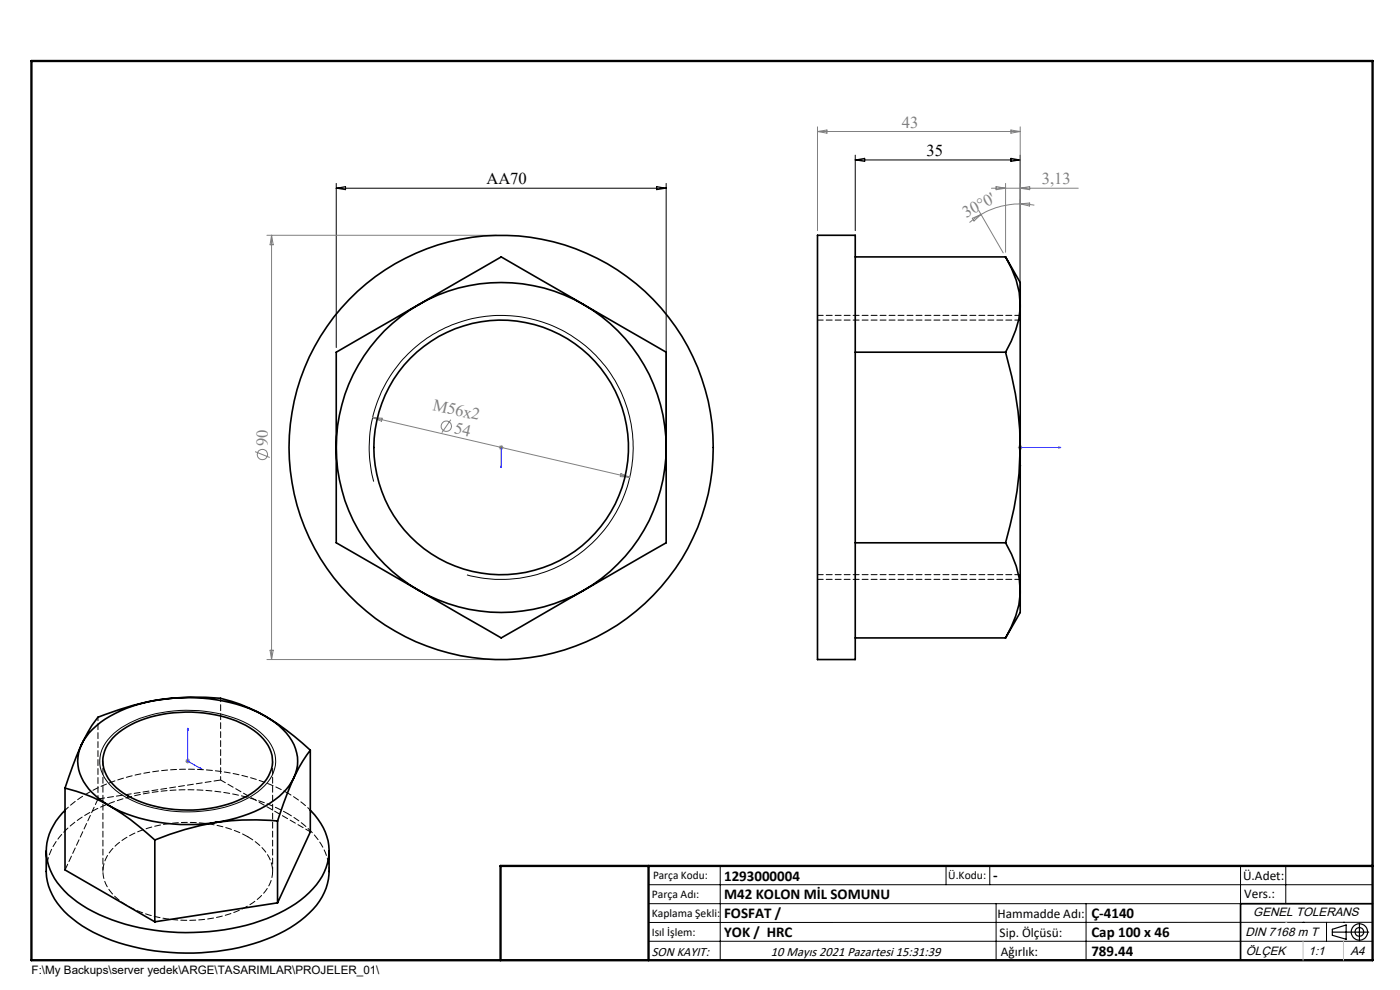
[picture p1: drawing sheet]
<svg xmlns="http://www.w3.org/2000/svg" width="297mm" height="210mm" viewBox="0 0 297 210" stroke-linecap="round" stroke-linejoin="round" font-family="sans-serif">
<g fill="none" stroke="#808080" stroke-width=".21">
<path d="M173.4 26.9v22M173.4 27.9h43M173.4 27.9l2-.3v.6zM210.3 39.9h18.4M211.3 39.6l2 .3-2 .3zM213.3 38.9v14.6M214.5 27.6l1.9 .3-1.9 .3zM216.4 39.9l2-.3v.6zM216.4 26.9v36.7M56.6 49.9h48.7M57.6 49.9v90M57.6 49.9l.4 2h-.7z"/>
<path d="M206.3 46.3l1.8-.8-1.5 1.4zM207.6 44.6l5.2 9M208.1 45.5l-2.4 1.7M216.4 43.2l-1.7 .1a15.6 15.6 0 0 0-6.6 2.2M216.4 43.2l3 .3M216.4 43.2l2-.1v.6zM54.1 95.8l3.1 1.2M79.1 88.6l54.5 12.6M79.1 88.6l2 .1-.2 .7zM95.6 89l-1.9 2.8M105.8 94.9h1M106 94.6l.7 .7"/>
<path d="M106.3 94.4v1M106.7 94.6l-.7 .7M215.9 94.9h1M216.1 94.6l.7 .7M216.4 94.4v1M216.8 94.6l-.7 .7M131.7 100.5l1.9 .7-2-.1zM56.6 139.9h48.7M57.3 137.9h.7l-.4 2zM39.3 161.5h1M39.5 161.1l.7 .7M39.8 160.9v1.1"/>
<path d="M40.2 161.1l-.7 .7"/>
<circle cx="55.6" cy="96.4" r="1.1"/>
<circle cx="94.7" cy="90.4" r="1.09"/>
</g>
<g fill="none" stroke="#000" stroke-width=".21">
<path d="M71.3 38.9v34.8M71.3 39.9h70M71.3 39.9l2-.3v.6zM139.3 39.6l2 .3-2 .3zM141.3 38.9v55M181.4 32.9v16M181.4 33.9h35M181.4 33.9l2-.3v.6zM214.5 33.6l1.9 .3-1.9 .3zM216.4 32.9v30.7M79.3 102.2a28 28 0 0 1 24.6-35.2 28 28 0 0 1 30.3 30.3 28 28 0 0 1-35.1 24.6M24.2 155.6a22.2 22.2 0 0 1 12.7-4.8 27.5 27.5 0 0 1 17.4 3.8 8.3 8.3 0 0 1 4.1 7.8 10 10 0 0 1-5.4 6.7 29.4 29.4 0 0 1-25.9 .2 10.2 10.2 0 0 1-5.9-7.3 7.7 7.7 0 0 1 3-6.4z"/>
<path d="M137.6 187.7h153.6M137.6 191.7h153.6M137.6 199.7h153.6M152.8 183.7v20M200.7 183.7v4M210 183.7v4M211.3 191.7v12M230.4 191.7v12M263.2 183.7v20M272.8 183.7v8M276.4 195.6h.1M281.4 195.6v4.1"/>
<path d="M285 195.6h.1M291.2 195.6l-153.6 .1"/>
</g>
<g fill="none" stroke="#000" stroke-width=".25">
<path d="M282.6 197.7h7.8M282.6 197.1l3-.9v3l-3-.8zM288.4 195.8v3.8M106.2 203.7h185"/>
<circle cx="288.4" cy="197.7" r="1.74"/>
<circle cx="288.4" cy="197.7" r=".93"/>
</g>
<path d="M106.3 99.2v-.4v.4M106.3 94.8v.2zM106.3 94.9h.1M106.3 94.9v4.3M216.3 98.8h.2l-.1 .4zM224.6 94.8l.4 .1-.4 .1zM225 94.9h-8.6v4.3M39.8 154.4l.1 .4h-.1zM39.8 154.4v7.1l3.1 1.7M42.5 162.9l.4 .3-.4-.1z" fill="none" stroke="#00f" stroke-width=".21"/>
<path d="M216.5 66.9h-43M173.5 122.9h43" fill="none" stroke="#000" stroke-width=".21" stroke-dasharray="1.3 .6" stroke-dashoffset=".1"/>
<path d="M291.2 191.7h-28v12" fill="none" stroke="#000" stroke-width=".35"/>
<path d="M6.7 12.9h284.5v190.8h-284.5zM137.6 183.7v20M291.2 183.7h-185v20" fill="none" stroke="#000" stroke-width=".5"/>
<path d="M276.4 199.7v4M285 199.7v4" fill="none" stroke="#c0c0c0" stroke-width=".21"/>
<path d="M272.8 195.6h.1" fill="none" stroke="#c0c0c0" stroke-width=".25"/>
<g fill="#00f">
<path d="M106.3 98.8v.4zM106.3 94.8v.2z"/>
<path d="M216.3 98.8h.2l-.1 .4zM224.6 94.8l.4 .1-.4 .1z"/>
<path d="M42.5 162.9l.4 .3-.4-.1zM39.8 154.4l.1 .4h-.1z"/>
</g>
<g fill="none" stroke="#000" stroke-width=".35">
<path d="M173.4 49.9h8v90h-8zM181.4 54.5h31.9M213.3 54.5a20.1 20.1 0 0 1 3.1 10.1M213.3 54.5l3.1 5.4v4.7M88.8 64.6a35 35 0 0 0-17.5 30.3M88.8 64.6l-17.5 10.1v20.2M88.8 64.6l17.5-10.1 17.5 10.1M88.8 64.6a35 35 0 0 1 35 0M123.8 64.6a35 35 0 0 1 17.5 30.3M123.8 64.6l17.5 10.1v20.2M181.4 74.7h31.9M213.3 74.7a72.1 72.1 0 0 1 3.1 20.2"/>
<path d="M216.4 64.6a16.7 16.7 0 0 1-1.9 7.8l-1.2 2.3M216.4 64.6v30.3M71.3 94.9a35 35 0 0 0 17.5 30.3M71.3 94.9v20.2l17.5 10.1M141.3 94.9v20.2l-17.5 10.1M141.3 94.9a35 35 0 0 1-17.5 30.3M216.4 94.9a70.8 70.8 0 0 1-3.1 20.2M216.4 94.9v30.3M181.4 115.1h31.9M213.3 115.1a20.1 20.1 0 0 1 3.1 10.1M88.8 125.2a35 35 0 0 0 35 0M88.8 125.2l17.5 10.1 17.5-10.1"/>
<path d="M181.4 135.3h31.9M216.4 125.2a16.7 16.7 0 0 1-1.9 7.8l-1.2 2.3M216.4 125.2v4.7l-3.1 5.4M17.3 158a8.7 8.7 0 0 0 2.3 10.2l1.7 1.4 2 1.4M17.3 158l-1.9 4.5-1.6 4.7M23.9 156.6a19.8 19.8 0 0 1 11.7-5.3 27.8 27.8 0 0 1 17.4 3.1 8.8 8.8 0 0 1 4.8 7.3 8.7 8.7 0 0 1-4.6 6.7 28 28 0 0 1-24.2 1.3 11.4 11.4 0 0 1-7-6.7 6.8 6.8 0 0 1 1.9-6.4zM33.8 148.4a25.8 25.8 0 0 0-14.2 6.3 12.2 12.2 0 0 0-2.3 3.3M33.8 148.4a36 36 0 0 1 22.5 3.5M33.8 148.4a58.2 58.2 0 0 0-13 3.7 23.9 23.9 0 0 0-3.5 5.9M33.8 148.4a52.9 52.9 0 0 1 13-.3 34.1 34.1 0 0 1 9.5 3.8M56.3 151.9a12.7 12.7 0 0 1 6.6 7.8 7.7 7.7 0 0 1-.5 5.2M56.3 151.9a53.5 53.5 0 0 1 9.5 7.2"/>
<path d="M65.8 159.1a29.6 29.6 0 0 0-3.4 5.8M65.8 159.1v17.4l-6.9 15M13.8 167.2a35.2 35.2 0 0 1 9.5 3.8M13.8 171.9a11.2 11.2 0 0 0-2.7 13.5 21.5 21.5 0 0 0 11.3 9.2 48.3 48.3 0 0 0 35.5-.3 20.6 20.6 0 0 0 10.9-9.3 10.9 10.9 0 0 0-2-12.1l-1-1M13.8 167.2v17.3l19 11M23.3 171a36.3 36.3 0 0 0 22.6 3.4M23.3 171a52.3 52.3 0 0 1 9.5 7.2M32.8 178.2v17.3M45.9 174.4a61.6 61.6 0 0 0-13.1 3.8M58.9 174.2a55.2 55.2 0 0 0-13 .2M58.9 174.2v17.3M62.4 164.9a15.8 15.8 0 0 1-8.4 7.2l-3.9 1.4-4.2 .9"/>
<path d="M62.4 164.9l-2.3 5.5-1.2 3.8M9.8 180.5v4.3a13.2 13.2 0 0 0 5.6 10.1 36.3 36.3 0 0 0 19.1 7 46.6 46.6 0 0 0 25.9-4.5 18.6 18.6 0 0 0 8.8-9l.3-.9a22.1 22.1 0 0 0 .3-7M58.9 191.5l-26.1 4"/>
<circle cx="106.3" cy="94.9" r="27"/>
<circle cx="106.3" cy="94.9" r="45"/>
</g>
<path d="M216.5 67.9h-43M173.5 121.9h43M65.9 176.5l-19.1-11" fill="none" stroke="#000" stroke-width=".21" stroke-dasharray="1.3 .6" stroke-dashoffset=".1"/>
<path d="M20.8 169.5v-17.4M46.8 165.5v-17.4M61 168.2l2.3 1.5 2.6 2.2" fill="none" stroke="#000" stroke-width=".21" stroke-dasharray="1.3 .6" stroke-dashoffset=".5"/>
<path d="M13.8 171.9a31.8 31.8 0 0 1 16.7-7.9 47.8 47.8 0 0 1 29.3 3.6l1.2 .6" fill="none" stroke="#000" stroke-width=".21" stroke-dasharray="1.3 .6" stroke-dashoffset=".3"/>
<path d="M46.8 165.5l-26 4" fill="none" stroke="#000" stroke-width=".21" stroke-dasharray="1.3 .6" stroke-dashoffset="-.1"/>
<path d="M20.8 169.5l-7 15M52.6 177.5a28.2 28.2 0 0 0-25.3-.1 9.5 9.5 0 0 0-5.5 7.2 8.1 8.1 0 0 0 4 6.8 26.8 26.8 0 0 0 19.5 3.3 17.9 17.9 0 0 0 11-5.7 6.6 6.6 0 0 0-.7-9.2l-1.4-1.2-1.6-1.1" fill="none" stroke="#000" stroke-width=".21" stroke-dasharray="1.3 .6"/>
<path d="M21.8 161.4v23.4M61 172.6a16.4 16.4 0 0 1 8.6 10.1l.2 2.1M57.8 184.8v-23.4" fill="none" stroke="#000" stroke-width=".21" stroke-dasharray="1.3 .6" stroke-dashoffset=".4"/>
<path d="M9.8 184.8a13.4 13.4 0 0 1 6.1-10.4 38.7 38.7 0 0 1 21-6.8 44.7 44.7 0 0 1 24.1 5" fill="none" stroke="#000" stroke-width=".21" stroke-dasharray="1.3 .6" stroke-dashoffset=".2"/>
<g font-size="3.5" fill="#808080">
<text x="191.3" y="27.1">43</text>
<text x="221" y="39.1">3,13</text>
<text x="205" y="46.2" transform="rotate(-28 205 46.2)">30°0'</text>
<text x="91.7" y="86.9" transform="rotate(13 91.7 86.9)">M56x2</text>
<text x="56.8" y="94.6" transform="rotate(-90 56.8 94.6)">90</text>
<text x="96.2" y="91.9" transform="rotate(13 96.2 91.9)">54</text>
</g>
<g font-size="3.5">
<text x="196.6" y="33.1">35</text>
<text x="103.2" y="39.1">AA70</text>
</g>
<g font-size="3.2">
<text x="153.6" y="186.8">1293000004</text>
<text x="153.6" y="190.8">M42 KOLON MİL SOMUNU</text>
<text x="210.7" y="186.6">-</text>
<text x="153.6" y="194.8">FOSFAT /</text>
<text x="231.5" y="194.8">Ç-4140</text>
<text x="153.6" y="198.8">YOK / HRC</text>
<text x="231.5" y="198.7">Cap 100 x 46</text>
<text x="231.5" y="202.8">789.44</text>
</g>
<g font-size="2.8">
<text x="263.7" y="186.7">Ü.Adet:</text>
<text x="263.9" y="190.5">Vers.:</text>
<text x="211.6" y="194.8">Hammadde Adı:</text>
<text x="138.3" y="202.8">SON KAYIT:</text>
<text x="163.6" y="202.8">10 Mayıs 2021 Pazartesi 15:31:39</text>
<text x="212.1" y="198.7">Sip. Ölçüsü:</text>
<text x="212.3" y="202.7">Ağırlık:</text>
</g>
<g font-size="2.6">
<text x="265.9" y="194.4">GENEL TOLERANS</text>
<text x="264.2" y="198.5">DIN 7168 m T</text>
<text x="264.3" y="202.6">ÖLÇEK</text>
<text x="277.6" y="202.6">1:1</text>
<text x="286.5" y="202.6">A4</text>
</g>
<g font-size="2.5">
<text x="138.3" y="190.5">Parça Adı:</text>
<text x="138.5" y="186.5">Parça Kodu:</text>
<text x="201.2" y="186.5">Ü.Kodu:</text>
<text x="138.3" y="194.5">Kaplama Şekli:</text>
<text x="138.3" y="198.6">Isıl İşlem:</text>
<text x="6.7" y="206.7">F:\My Backups\server yedek\ARGE\TASARIMLAR\PROJELER_01\</text>
</g>
</svg>
